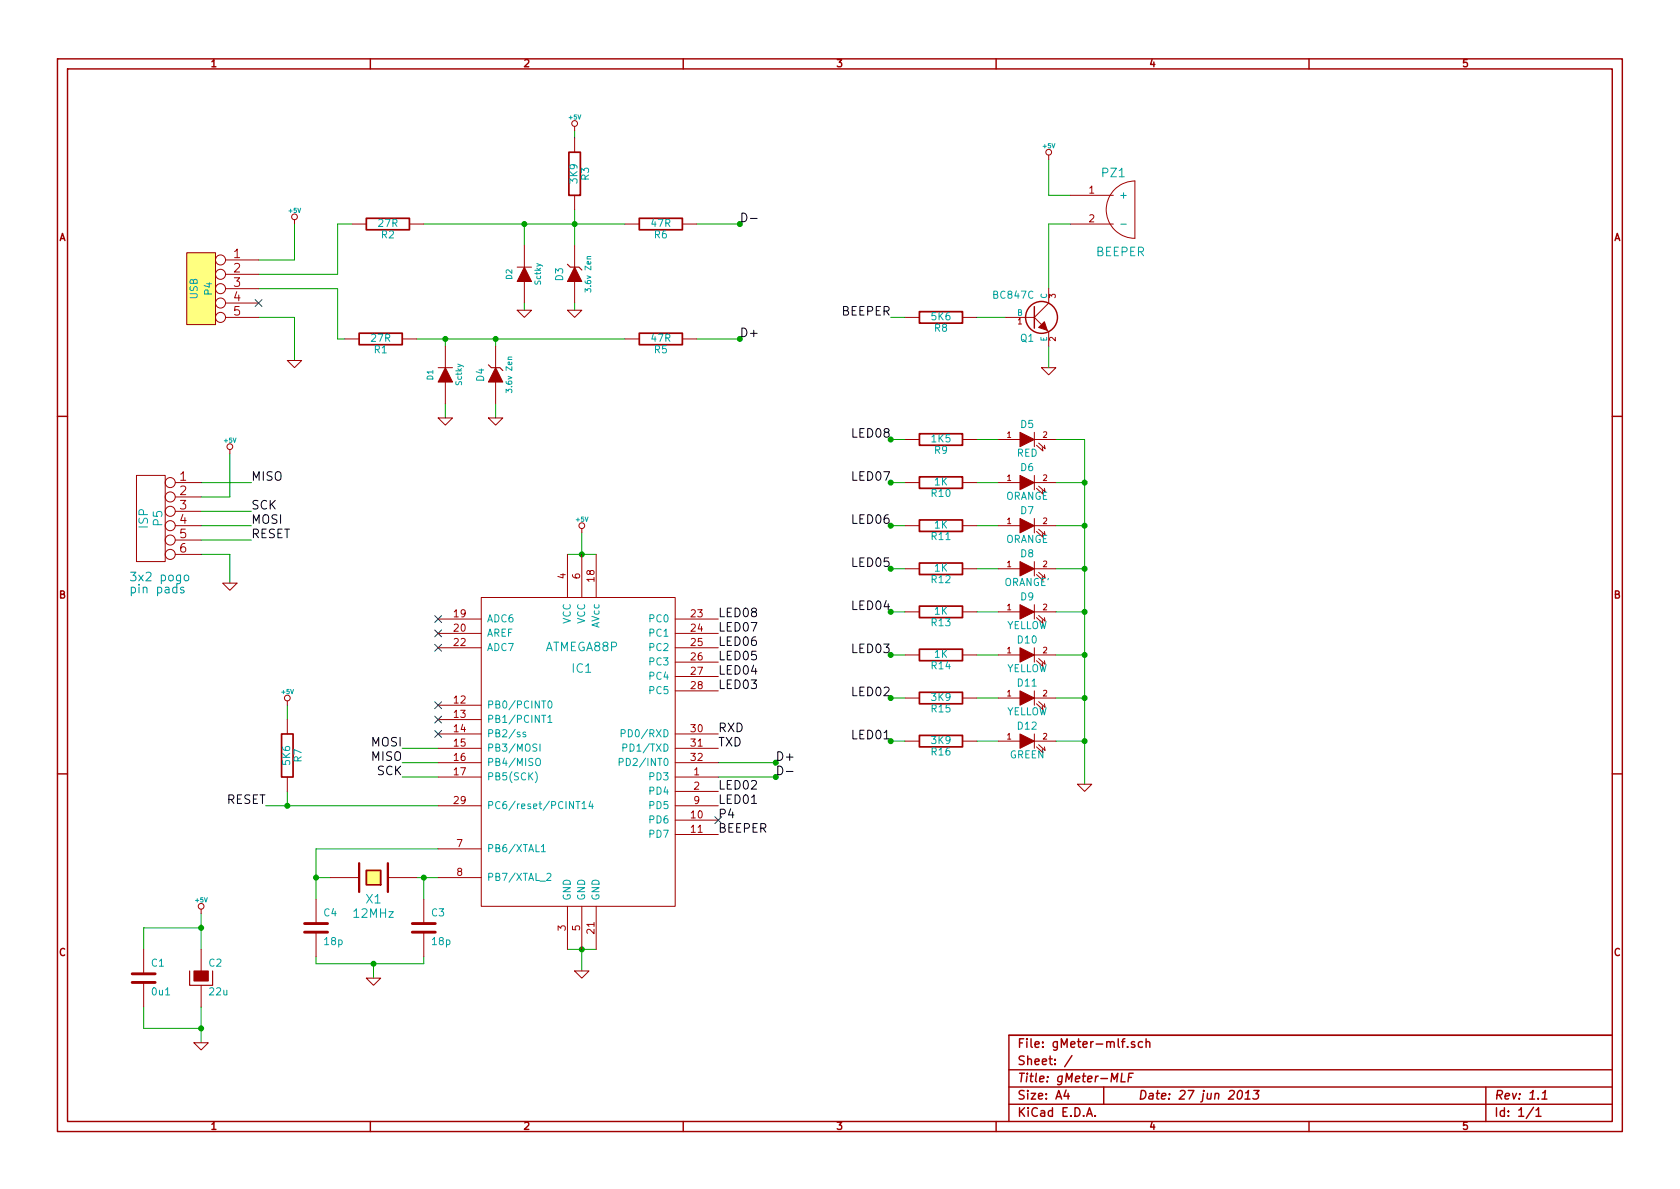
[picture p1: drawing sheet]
EESchema Schematic File Version 2
LIBS:power
LIBS:device
LIBS:transistors
LIBS:conn
LIBS:linear
LIBS:regul
LIBS:74xx
LIBS:cmos4000
LIBS:adc-dac
LIBS:memory
LIBS:xilinx
LIBS:special
LIBS:microcontrollers
LIBS:dsp
LIBS:microchip
LIBS:analog_switches
LIBS:motorola
LIBS:texas
LIBS:intel
LIBS:audio
LIBS:interface
LIBS:digital-audio
LIBS:philips
LIBS:display
LIBS:cypress
LIBS:siliconi
LIBS:opto
LIBS:atmel
LIBS:contrib
LIBS:valves
LIBS:npn-bce
LIBS:gMeter-mlf-cache
EELAYER 27 0
EELAYER END
$Descr A4 11693 8268
encoding utf-8
Sheet 1 1
Title "gMeter-MLF"
Date "27 jun 2013"
Rev "1.1"
Comp ""
Comment1 ""
Comment2 ""
Comment3 ""
Comment4 ""
$EndDescr
Wire Wire Line
	7300 1100 7300 1350
Wire Wire Line
	7300 1350 7450 1350
Connection ~ 5400 5400
Connection ~ 5400 5300
Connection ~ 6200 3050
Connection ~ 6200 3350
Connection ~ 6200 3650
Connection ~ 6200 3950
Connection ~ 6200 4250
Connection ~ 6200 4550
Connection ~ 6200 4850
Connection ~ 6200 5150
Connection ~ 7550 3350
Wire Wire Line
	7350 3350 7550 3350
Connection ~ 7550 3950
Wire Wire Line
	7550 3950 7350 3950
Connection ~ 7550 4550
Wire Wire Line
	7550 4550 7350 4550
Connection ~ 7550 5150
Wire Wire Line
	7550 5150 7350 5150
Wire Wire Line
	6300 3350 6200 3350
Wire Wire Line
	6300 3950 6200 3950
Wire Wire Line
	6300 4550 6200 4550
Wire Wire Line
	6300 5150 6200 5150
Wire Wire Line
	6800 4850 6950 4850
Wire Wire Line
	6800 4250 6950 4250
Wire Wire Line
	6800 3650 6950 3650
Wire Wire Line
	6800 3050 6950 3050
Wire Wire Line
	3050 5400 2800 5400
Wire Wire Line
	5400 5400 5000 5400
Wire Wire Line
	5000 5300 5400 5300
Connection ~ 5150 1550
Connection ~ 5150 2350
Wire Wire Line
	1600 3150 1600 3450
Wire Wire Line
	1600 3450 1400 3450
Wire Wire Line
	1400 6350 1400 6600
Wire Wire Line
	1400 6450 1000 6450
Wire Wire Line
	1000 6450 1000 6600
Connection ~ 1400 7150
Wire Wire Line
	2200 6650 2200 6700
Wire Wire Line
	2200 6700 2950 6700
Wire Wire Line
	2950 6700 2950 6650
Connection ~ 2200 6100
Wire Wire Line
	2200 5900 2200 6250
Wire Wire Line
	2200 5900 3050 5900
Wire Wire Line
	2000 4900 2000 5000
Wire Wire Line
	1850 5600 3050 5600
Wire Wire Line
	3050 5200 2800 5200
Wire Wire Line
	4050 6750 4050 6600
Connection ~ 4050 3850
Wire Wire Line
	3950 3850 4150 3850
Wire Wire Line
	1600 4050 1600 3850
Wire Wire Line
	1400 3750 1750 3750
Wire Wire Line
	1400 3550 1750 3550
Wire Wire Line
	1400 3350 1750 3350
Wire Wire Line
	2450 1550 2350 1550
Wire Wire Line
	2950 1550 4350 1550
Wire Wire Line
	4000 950  4000 900 
Wire Wire Line
	4850 2350 5150 2350
Wire Wire Line
	3450 2800 3450 2900
Connection ~ 3100 2350
Wire Wire Line
	4000 2150 4000 2100
Connection ~ 3650 1550
Wire Wire Line
	3650 1550 3650 1700
Wire Wire Line
	1800 1900 2350 1900
Wire Wire Line
	2350 1900 2350 1550
Wire Wire Line
	2050 2500 2050 2200
Wire Wire Line
	1800 1800 2050 1800
Wire Wire Line
	2050 1800 2050 1550
Wire Wire Line
	1800 2000 2350 2000
Connection ~ 4000 1550
Wire Wire Line
	3650 2100 3650 2150
Wire Wire Line
	2900 2350 4350 2350
Wire Wire Line
	3100 2400 3100 2350
Wire Wire Line
	3450 2350 3450 2400
Connection ~ 3450 2350
Wire Wire Line
	3100 2900 3100 2800
Wire Wire Line
	4850 1550 5150 1550
Wire Wire Line
	4000 1450 4000 1700
Wire Wire Line
	2400 2350 2350 2350
Wire Wire Line
	2350 2350 2350 2000
Wire Wire Line
	1400 3650 1750 3650
Wire Wire Line
	1600 3850 1400 3850
Wire Wire Line
	4050 3700 4050 3850
Wire Wire Line
	3950 6600 4150 6600
Connection ~ 4050 6600
Wire Wire Line
	3050 5300 2800 5300
Wire Wire Line
	2000 5500 2000 5600
Connection ~ 2000 5600
Wire Wire Line
	2900 6100 3050 6100
Wire Wire Line
	2300 6100 2200 6100
Wire Wire Line
	2950 6250 2950 6100
Connection ~ 2950 6100
Wire Wire Line
	2600 6800 2600 6700
Connection ~ 2600 6700
Wire Wire Line
	1400 7150 1000 7150
Wire Wire Line
	1000 7150 1000 7000
Wire Wire Line
	1400 7000 1400 7250
Connection ~ 1400 6450
Wire Wire Line
	2050 2200 1800 2200
Wire Wire Line
	6800 3350 6950 3350
Wire Wire Line
	6800 3950 6950 3950
Wire Wire Line
	6800 4550 6950 4550
Wire Wire Line
	6800 5150 6950 5150
Wire Wire Line
	6300 4850 6200 4850
Wire Wire Line
	6300 4250 6200 4250
Wire Wire Line
	6300 3650 6200 3650
Wire Wire Line
	6300 3050 6200 3050
Wire Wire Line
	7350 3050 7550 3050
Wire Wire Line
	7550 3050 7550 5450
Wire Wire Line
	7350 4850 7550 4850
Connection ~ 7550 4850
Wire Wire Line
	7350 4250 7550 4250
Connection ~ 7550 4250
Wire Wire Line
	7350 3650 7550 3650
Connection ~ 7550 3650
Text Label 5000 5700 0    60   ~ 0
P4
Text Notes 900  4050 0    60   ~ 0
3x2 pogo\npin pads
$Comp
L R R8
U 1 1
P 6550 2200
F 0 "R8" V 6630 2200 50  0000 C CNN
F 1 "5K6" V 6550 2200 50  0000 C CNN
F 2 "" H 6550 2200 60  0001 C CNN
F 3 "" H 6550 2200 60  0001 C CNN
	1    6550 2200
	0    1    1    0   
$EndComp
Text Label 6200 2200 2    60   ~ 0
BEEPER
$Comp
L +5V #PWR01
U 1 1
P 7300 1100
F 0 "#PWR01" H 7300 1190 20  0001 C CNN
F 1 "+5V" H 7300 1190 30  0000 C CNN
F 2 "" H 7300 1100 60  0001 C CNN
F 3 "" H 7300 1100 60  0001 C CNN
	1    7300 1100
	1    0    0    -1  
$EndComp
$Comp
L GND #PWR02
U 1 1
P 7300 2550
F 0 "#PWR02" H 7300 2550 30  0001 C CNN
F 1 "GND" H 7300 2480 30  0001 C CNN
F 2 "" H 7300 2550 60  0001 C CNN
F 3 "" H 7300 2550 60  0001 C CNN
	1    7300 2550
	1    0    0    -1  
$EndComp
$Comp
L BEEPER PZ1
U 1 1
P 7650 1450
F 0 "PZ1" H 7750 1700 60  0000 C CNN
F 1 "BEEPER" H 7800 1150 60  0000 C CNN
F 2 "" H 7650 1450 60  0001 C CNN
F 3 "" H 7650 1450 60  0001 C CNN
	1    7650 1450
	1    0    0    -1  
$EndComp
$Comp
L GND #PWR03
U 1 1
P 7550 5450
F 0 "#PWR03" H 7550 5450 30  0001 C CNN
F 1 "GND" H 7550 5380 30  0001 C CNN
F 2 "" H 7550 5450 60  0001 C CNN
F 3 "" H 7550 5450 60  0001 C CNN
	1    7550 5450
	1    0    0    -1  
$EndComp
Text Label 6200 3050 2    60   ~ 0
LED08
Text Label 6200 3350 2    60   ~ 0
LED07
Text Label 6200 3650 2    60   ~ 0
LED06
Text Label 6200 3950 2    60   ~ 0
LED05
Text Label 6200 4250 2    60   ~ 0
LED04
Text Label 6200 4550 2    60   ~ 0
LED03
Text Label 6200 4850 2    60   ~ 0
LED02
Text Label 6200 5150 2    60   ~ 0
LED01
$Comp
L R R16
U 1 1
P 6550 5150
F 0 "R16" V 6630 5150 50  0000 C CNN
F 1 "3K9" V 6550 5150 50  0000 C CNN
F 2 "" H 6550 5150 60  0001 C CNN
F 3 "" H 6550 5150 60  0001 C CNN
	1    6550 5150
	0    1    1    0   
$EndComp
$Comp
L R R15
U 1 1
P 6550 4850
F 0 "R15" V 6630 4850 50  0000 C CNN
F 1 "3K9" V 6550 4850 50  0000 C CNN
F 2 "" H 6550 4850 60  0001 C CNN
F 3 "" H 6550 4850 60  0001 C CNN
	1    6550 4850
	0    1    1    0   
$EndComp
$Comp
L R R14
U 1 1
P 6550 4550
F 0 "R14" V 6630 4550 50  0000 C CNN
F 1 "1K" V 6550 4550 50  0000 C CNN
F 2 "" H 6550 4550 60  0001 C CNN
F 3 "" H 6550 4550 60  0001 C CNN
	1    6550 4550
	0    1    1    0   
$EndComp
$Comp
L R R13
U 1 1
P 6550 4250
F 0 "R13" V 6630 4250 50  0000 C CNN
F 1 "1K" V 6550 4250 50  0000 C CNN
F 2 "" H 6550 4250 60  0001 C CNN
F 3 "" H 6550 4250 60  0001 C CNN
	1    6550 4250
	0    1    1    0   
$EndComp
$Comp
L R R12
U 1 1
P 6550 3950
F 0 "R12" V 6630 3950 50  0000 C CNN
F 1 "1K" V 6550 3950 50  0000 C CNN
F 2 "" H 6550 3950 60  0001 C CNN
F 3 "" H 6550 3950 60  0001 C CNN
	1    6550 3950
	0    1    1    0   
$EndComp
$Comp
L R R11
U 1 1
P 6550 3650
F 0 "R11" V 6630 3650 50  0000 C CNN
F 1 "1K" V 6550 3650 50  0000 C CNN
F 2 "" H 6550 3650 60  0001 C CNN
F 3 "" H 6550 3650 60  0001 C CNN
	1    6550 3650
	0    1    1    0   
$EndComp
$Comp
L R R10
U 1 1
P 6550 3350
F 0 "R10" V 6630 3350 50  0000 C CNN
F 1 "1K" V 6550 3350 50  0000 C CNN
F 2 "" H 6550 3350 60  0001 C CNN
F 3 "" H 6550 3350 60  0001 C CNN
	1    6550 3350
	0    1    1    0   
$EndComp
$Comp
L R R9
U 1 1
P 6550 3050
F 0 "R9" V 6630 3050 50  0000 C CNN
F 1 "1K5" V 6550 3050 50  0000 C CNN
F 2 "" H 6550 3050 60  0001 C CNN
F 3 "" H 6550 3050 60  0001 C CNN
	1    6550 3050
	0    1    1    0   
$EndComp
$Comp
L LED D12
U 1 1
P 7150 5150
F 0 "D12" H 7150 5250 50  0000 C CNN
F 1 "GREEN" H 7150 5050 50  0000 C CNN
F 2 "" H 7150 5150 60  0001 C CNN
F 3 "" H 7150 5150 60  0001 C CNN
	1    7150 5150
	1    0    0    -1  
$EndComp
$Comp
L LED D11
U 1 1
P 7150 4850
F 0 "D11" H 7150 4950 50  0000 C CNN
F 1 "YELLOW" H 7150 4750 50  0000 C CNN
F 2 "" H 7150 4850 60  0001 C CNN
F 3 "" H 7150 4850 60  0001 C CNN
	1    7150 4850
	1    0    0    -1  
$EndComp
$Comp
L LED D10
U 1 1
P 7150 4550
F 0 "D10" H 7150 4650 50  0000 C CNN
F 1 "YELLOW" H 7150 4450 50  0000 C CNN
F 2 "" H 7150 4550 60  0001 C CNN
F 3 "" H 7150 4550 60  0001 C CNN
	1    7150 4550
	1    0    0    -1  
$EndComp
$Comp
L LED D9
U 1 1
P 7150 4250
F 0 "D9" H 7150 4350 50  0000 C CNN
F 1 "YELLOW" H 7150 4150 50  0000 C CNN
F 2 "" H 7150 4250 60  0001 C CNN
F 3 "" H 7150 4250 60  0001 C CNN
	1    7150 4250
	1    0    0    -1  
$EndComp
$Comp
L LED D8
U 1 1
P 7150 3950
F 0 "D8" H 7150 4050 50  0000 C CNN
F 1 "ORANGE'" H 7150 3850 50  0000 C CNN
F 2 "" H 7150 3950 60  0001 C CNN
F 3 "" H 7150 3950 60  0001 C CNN
	1    7150 3950
	1    0    0    -1  
$EndComp
$Comp
L LED D7
U 1 1
P 7150 3650
F 0 "D7" H 7150 3750 50  0000 C CNN
F 1 "ORANGE" H 7150 3550 50  0000 C CNN
F 2 "" H 7150 3650 60  0001 C CNN
F 3 "" H 7150 3650 60  0001 C CNN
	1    7150 3650
	1    0    0    -1  
$EndComp
$Comp
L LED D6
U 1 1
P 7150 3350
F 0 "D6" H 7150 3450 50  0000 C CNN
F 1 "ORANGE" H 7150 3250 50  0000 C CNN
F 2 "" H 7150 3350 60  0001 C CNN
F 3 "" H 7150 3350 60  0001 C CNN
	1    7150 3350
	1    0    0    -1  
$EndComp
$Comp
L LED D5
U 1 1
P 7150 3050
F 0 "D5" H 7150 3150 50  0000 C CNN
F 1 "RED" H 7150 2950 50  0000 C CNN
F 2 "" H 7150 3050 60  0001 C CNN
F 3 "" H 7150 3050 60  0001 C CNN
	1    7150 3050
	1    0    0    -1  
$EndComp
Text Label 5000 5200 0    60   ~ 0
TXD
NoConn ~ 1800 2100
$Comp
L CONN_5 P4
U 1 1
P 1400 2000
F 0 "P4" V 1350 2000 50  0000 C CNN
F 1 "USB" V 1450 2000 50  0000 C CNN
F 2 "" H 1400 2000 60  0001 C CNN
F 3 "" H 1400 2000 60  0001 C CNN
	1    1400 2000
	-1   0    0    -1  
$EndComp
NoConn ~ 3050 4500
NoConn ~ 3050 4400
NoConn ~ 3050 4300
Text Label 5000 4800 0    60   ~ 0
LED03
Text Label 5000 4700 0    60   ~ 0
LED04
Text Label 5000 4600 0    60   ~ 0
LED05
Text Label 5000 4500 0    60   ~ 0
LED06
Text Label 5000 4400 0    60   ~ 0
LED07
Text Label 5000 4300 0    60   ~ 0
LED08
Text Label 5000 5800 0    60   ~ 0
BEEPER
Text Label 5000 5600 0    60   ~ 0
LED01
Text Label 5000 5500 0    60   ~ 0
LED02
Text Label 5000 5100 0    60   ~ 0
RXD
$Comp
L +5V #PWR04
U 1 1
P 1600 3150
F 0 "#PWR04" H 1600 3240 20  0001 C CNN
F 1 "+5V" H 1600 3240 30  0000 C CNN
F 2 "" H 1600 3150 60  0001 C CNN
F 3 "" H 1600 3150 60  0001 C CNN
	1    1600 3150
	1    0    0    -1  
$EndComp
$Comp
L +5V #PWR05
U 1 1
P 1400 6350
F 0 "#PWR05" H 1400 6440 20  0001 C CNN
F 1 "+5V" H 1400 6440 30  0000 C CNN
F 2 "" H 1400 6350 60  0001 C CNN
F 3 "" H 1400 6350 60  0001 C CNN
	1    1400 6350
	1    0    0    -1  
$EndComp
$Comp
L GND #PWR06
U 1 1
P 1400 7250
F 0 "#PWR06" H 1400 7250 30  0001 C CNN
F 1 "GND" H 1400 7180 30  0001 C CNN
F 2 "" H 1400 7250 60  0001 C CNN
F 3 "" H 1400 7250 60  0001 C CNN
	1    1400 7250
	1    0    0    -1  
$EndComp
$Comp
L CAPAPOL C2
U 1 1
P 1400 6800
F 0 "C2" H 1450 6900 50  0000 L CNN
F 1 "22u" H 1450 6700 50  0000 L CNN
F 2 "" H 1400 6800 60  0001 C CNN
F 3 "" H 1400 6800 60  0001 C CNN
	1    1400 6800
	1    0    0    -1  
$EndComp
$Comp
L C C1
U 1 1
P 1000 6800
F 0 "C1" H 1050 6900 50  0000 L CNN
F 1 "0u1" H 1050 6700 50  0000 L CNN
F 2 "" H 1000 6800 60  0001 C CNN
F 3 "" H 1000 6800 60  0001 C CNN
	1    1000 6800
	1    0    0    -1  
$EndComp
Text Label 5400 5300 0    60   ~ 0
D+
$Comp
L GND #PWR07
U 1 1
P 2600 6800
F 0 "#PWR07" H 2600 6800 30  0001 C CNN
F 1 "GND" H 2600 6730 30  0001 C CNN
F 2 "" H 2600 6800 60  0001 C CNN
F 3 "" H 2600 6800 60  0001 C CNN
	1    2600 6800
	1    0    0    -1  
$EndComp
$Comp
L C C3
U 1 1
P 2950 6450
F 0 "C3" H 3000 6550 50  0000 L CNN
F 1 "18p" H 3000 6350 50  0000 L CNN
F 2 "" H 2950 6450 60  0001 C CNN
F 3 "" H 2950 6450 60  0001 C CNN
	1    2950 6450
	1    0    0    -1  
$EndComp
$Comp
L C C4
U 1 1
P 2200 6450
F 0 "C4" H 2250 6550 50  0000 L CNN
F 1 "18p" H 2250 6350 50  0000 L CNN
F 2 "" H 2200 6450 60  0001 C CNN
F 3 "" H 2200 6450 60  0001 C CNN
	1    2200 6450
	1    0    0    -1  
$EndComp
$Comp
L CRYSTAL X1
U 1 1
P 2600 6100
F 0 "X1" H 2600 6250 60  0000 C CNN
F 1 "12MHz" H 2600 6350 60  0000 C CNN
F 2 "" H 2600 6100 60  0001 C CNN
F 3 "" H 2600 6100 60  0001 C CNN
	1    2600 6100
	-1   0    0    1   
$EndComp
$Comp
L +5V #PWR08
U 1 1
P 2000 4900
F 0 "#PWR08" H 2000 4990 20  0001 C CNN
F 1 "+5V" H 2000 4990 30  0000 C CNN
F 2 "" H 2000 4900 60  0001 C CNN
F 3 "" H 2000 4900 60  0001 C CNN
	1    2000 4900
	1    0    0    -1  
$EndComp
Text Label 1850 5600 2    60   ~ 0
RESET
$Comp
L R R7
U 1 1
P 2000 5250
F 0 "R7" V 2080 5250 50  0000 C CNN
F 1 "5K6" V 2000 5250 50  0000 C CNN
F 2 "" H 2000 5250 60  0001 C CNN
F 3 "" H 2000 5250 60  0001 C CNN
	1    2000 5250
	1    0    0    -1  
$EndComp
Text Label 2800 5400 2    60   ~ 0
SCK
Text Label 2800 5300 2    60   ~ 0
MISO
Text Label 2800 5200 2    60   ~ 0
MOSI
Text Label 5400 5400 0    60   ~ 0
D-
$Comp
L GND #PWR09
U 1 1
P 4050 6750
F 0 "#PWR09" H 4050 6750 30  0001 C CNN
F 1 "GND" H 4050 6680 30  0001 C CNN
F 2 "" H 4050 6750 60  0001 C CNN
F 3 "" H 4050 6750 60  0001 C CNN
	1    4050 6750
	1    0    0    -1  
$EndComp
$Comp
L +5V #PWR010
U 1 1
P 4050 3700
F 0 "#PWR010" H 4050 3790 20  0001 C CNN
F 1 "+5V" H 4050 3790 30  0000 C CNN
F 2 "" H 4050 3700 60  0001 C CNN
F 3 "" H 4050 3700 60  0001 C CNN
	1    4050 3700
	1    0    0    -1  
$EndComp
$Comp
L ATMEGA48P IC1
U 1 1
P 4050 5100
F 0 "IC1" H 4050 5550 60  0000 C CNN
F 1 "ATMEGA88P" H 4050 5700 60  0000 C CNN
F 2 "" H 4050 5100 60  0001 C CNN
F 3 "" H 4050 5100 60  0001 C CNN
	1    4050 5100
	1    0    0    -1  
$EndComp
Text Label 1750 3750 0    60   ~ 0
RESET
Text Label 1750 3650 0    60   ~ 0
MOSI
Text Label 1750 3550 0    60   ~ 0
SCK
Text Label 1750 3350 0    60   ~ 0
MISO
$Comp
L GND #PWR011
U 1 1
P 1600 4050
F 0 "#PWR011" H 1600 4050 30  0001 C CNN
F 1 "GND" H 1600 3980 30  0001 C CNN
F 2 "" H 1600 4050 60  0001 C CNN
F 3 "" H 1600 4050 60  0001 C CNN
	1    1600 4050
	-1   0    0    -1  
$EndComp
$Comp
L CONN_6 P5
U 1 1
P 1050 3600
F 0 "P5" V 1000 3600 60  0000 C CNN
F 1 "ISP" V 1100 3600 60  0000 C CNN
F 2 "" H 1050 3600 60  0001 C CNN
F 3 "" H 1050 3600 60  0001 C CNN
	1    1050 3600
	-1   0    0    -1  
$EndComp
Text Label 5150 2350 0    60   ~ 0
D+
Text Label 5150 1550 0    60   ~ 0
D-
$Comp
L +5V #PWR012
U 1 1
P 4000 900
F 0 "#PWR012" H 4000 990 20  0001 C CNN
F 1 "+5V" H 4000 990 30  0000 C CNN
F 2 "" H 4000 900 60  0001 C CNN
F 3 "" H 4000 900 60  0001 C CNN
	1    4000 900 
	1    0    0    -1  
$EndComp
$Comp
L DIODE D2
U 1 1
P 3650 1900
F 0 "D2" H 3650 2000 40  0000 C CNN
F 1 "Sctky" H 3650 1800 40  0000 C CNN
F 2 "" H 3650 1900 60  0001 C CNN
F 3 "" H 3650 1900 60  0001 C CNN
	1    3650 1900
	0    -1   -1   0   
$EndComp
$Comp
L DIODE D1
U 1 1
P 3100 2600
F 0 "D1" H 3100 2700 40  0000 C CNN
F 1 "Sctky" H 3100 2500 40  0000 C CNN
F 2 "" H 3100 2600 60  0001 C CNN
F 3 "" H 3100 2600 60  0001 C CNN
	1    3100 2600
	0    -1   -1   0   
$EndComp
$Comp
L ZENER D4
U 1 1
P 3450 2600
F 0 "D4" H 3450 2700 50  0000 C CNN
F 1 "3.6v Zen" H 3450 2500 40  0000 C CNN
F 2 "" H 3450 2600 60  0001 C CNN
F 3 "" H 3450 2600 60  0001 C CNN
	1    3450 2600
	0    -1   -1   0   
$EndComp
$Comp
L ZENER D3
U 1 1
P 4000 1900
F 0 "D3" H 4000 2000 50  0000 C CNN
F 1 "3.6v Zen" H 4000 1800 40  0000 C CNN
F 2 "" H 4000 1900 60  0001 C CNN
F 3 "" H 4000 1900 60  0001 C CNN
	1    4000 1900
	0    -1   -1   0   
$EndComp
$Comp
L GND #PWR013
U 1 1
P 4000 2150
F 0 "#PWR013" H 4000 2150 30  0001 C CNN
F 1 "GND" H 4000 2080 30  0001 C CNN
F 2 "" H 4000 2150 60  0001 C CNN
F 3 "" H 4000 2150 60  0001 C CNN
	1    4000 2150
	1    0    0    -1  
$EndComp
$Comp
L GND #PWR014
U 1 1
P 3650 2150
F 0 "#PWR014" H 3650 2150 30  0001 C CNN
F 1 "GND" H 3650 2080 30  0001 C CNN
F 2 "" H 3650 2150 60  0001 C CNN
F 3 "" H 3650 2150 60  0001 C CNN
	1    3650 2150
	1    0    0    -1  
$EndComp
$Comp
L GND #PWR015
U 1 1
P 3450 2900
F 0 "#PWR015" H 3450 2900 30  0001 C CNN
F 1 "GND" H 3450 2830 30  0001 C CNN
F 2 "" H 3450 2900 60  0001 C CNN
F 3 "" H 3450 2900 60  0001 C CNN
	1    3450 2900
	1    0    0    -1  
$EndComp
$Comp
L GND #PWR016
U 1 1
P 3100 2900
F 0 "#PWR016" H 3100 2900 30  0001 C CNN
F 1 "GND" H 3100 2830 30  0001 C CNN
F 2 "" H 3100 2900 60  0001 C CNN
F 3 "" H 3100 2900 60  0001 C CNN
	1    3100 2900
	1    0    0    -1  
$EndComp
$Comp
L R R5
U 1 1
P 4600 2350
F 0 "R5" V 4680 2350 50  0000 C CNN
F 1 "47R" V 4600 2350 50  0000 C CNN
F 2 "" H 4600 2350 60  0001 C CNN
F 3 "" H 4600 2350 60  0001 C CNN
	1    4600 2350
	0    1    1    0   
$EndComp
$Comp
L R R6
U 1 1
P 4600 1550
F 0 "R6" V 4680 1550 50  0000 C CNN
F 1 "47R" V 4600 1550 50  0000 C CNN
F 2 "" H 4600 1550 60  0001 C CNN
F 3 "" H 4600 1550 60  0001 C CNN
	1    4600 1550
	0    1    1    0   
$EndComp
$Comp
L R R3
U 1 1
P 4000 1200
F 0 "R3" V 4080 1200 50  0000 C CNN
F 1 "3K9" V 4000 1200 50  0000 C CNN
F 2 "" H 4000 1200 60  0001 C CNN
F 3 "" H 4000 1200 60  0001 C CNN
	1    4000 1200
	1    0    0    -1  
$EndComp
$Comp
L R R1
U 1 1
P 2650 2350
F 0 "R1" V 2730 2350 50  0000 C CNN
F 1 "27R" V 2650 2350 50  0000 C CNN
F 2 "" H 2650 2350 60  0001 C CNN
F 3 "" H 2650 2350 60  0001 C CNN
	1    2650 2350
	0    1    1    0   
$EndComp
$Comp
L R R2
U 1 1
P 2700 1550
F 0 "R2" V 2780 1550 50  0000 C CNN
F 1 "27R" V 2700 1550 50  0000 C CNN
F 2 "" H 2700 1550 60  0001 C CNN
F 3 "" H 2700 1550 60  0001 C CNN
	1    2700 1550
	0    1    1    0   
$EndComp
$Comp
L GND #PWR017
U 1 1
P 2050 2500
F 0 "#PWR017" H 2050 2500 30  0001 C CNN
F 1 "GND" H 2050 2430 30  0001 C CNN
F 2 "" H 2050 2500 60  0001 C CNN
F 3 "" H 2050 2500 60  0001 C CNN
	1    2050 2500
	1    0    0    -1  
$EndComp
$Comp
L +5V #PWR018
U 1 1
P 2050 1550
F 0 "#PWR018" H 2050 1640 20  0001 C CNN
F 1 "+5V" H 2050 1640 30  0000 C CNN
F 2 "" H 2050 1550 60  0001 C CNN
F 3 "" H 2050 1550 60  0001 C CNN
	1    2050 1550
	1    0    0    -1  
$EndComp
NoConn ~ 5000 5700
NoConn ~ 3050 5100
NoConn ~ 3050 5000
NoConn ~ 3050 4900
Wire Wire Line
	6200 2200 6300 2200
Wire Wire Line
	6800 2200 7000 2200
Wire Wire Line
	7300 2400 7300 2550
Wire Wire Line
	7300 2000 7300 1550
Wire Wire Line
	7300 1550 7450 1550
$Comp
L NPN-BCE Q1
U 1 1
P 7200 2200
F 0 "Q1" H 7200 2050 50  0000 R CNN
F 1 "BC847C" H 7200 2350 50  0000 R CNN
F 2 "" H 7200 2200 60  0000 C CNN
F 3 "" H 7200 2200 60  0000 C CNN
	1    7200 2200
	1    0    0    -1  
$EndComp
$EndSCHEMATC
